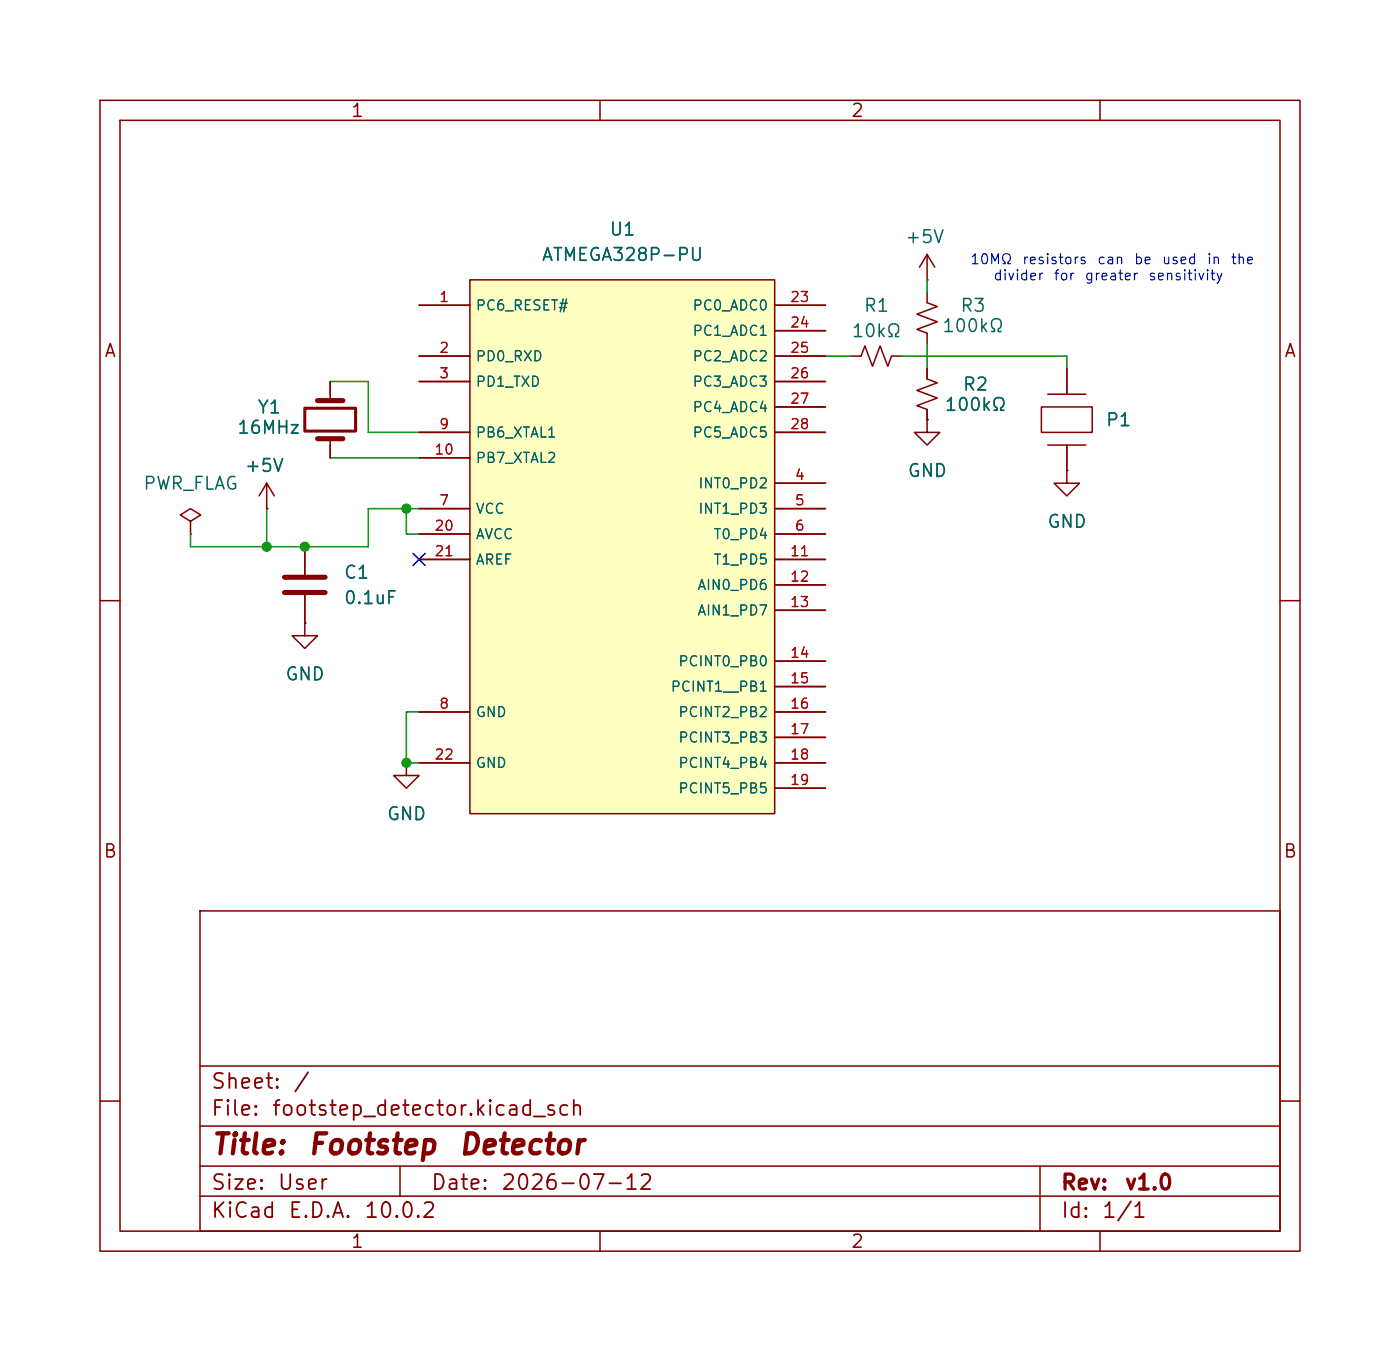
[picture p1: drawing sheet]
<svg xmlns="http://www.w3.org/2000/svg" width="140mm" height="135mm" viewBox="0 0 140 135" stroke-linecap="round" stroke-linejoin="round" font-family="sans-serif">
<g fill="none" stroke="#840000" stroke-width=".15">
<path d="M10 10h120v115h-120zM12 12h116v111h-116zM60 10v2M110 10v2M10 60h2M128 60h2M20 91h108v32h-108zM10 110h2M20 119.5h108M20 116.5h108M20 112.5h108M20 106.5h108"/>
<path d="M40 116.5v3M104 116.5v6.5M128 110h2M60 123v2M110 123v2"/>
</g>
<path d="M47 28h30.5v53.3h-30.5z" fill="#ffffc2"/>
<g fill="none" stroke="#840000" stroke-width=".15">
<path d="M33 38.1v1.9M41.9 30.5h5.1M41.9 35.6h5.1M41.9 38.1h5.1M47 28h30.5v53.3h-30.5zM77.5 30.5h5M77.5 35.6h5M77.5 38.1h5M77.5 33h5M85.1 35.6h1l.4-1 .7 2 .8-2 .8 2 .4-1h1M92.7 29.2v1.1l1 .3-2 .8 2 .8-2 .7 1 .4v1M92.7 36.9v1l1 .4-2 .7 2 .8-2 .7 1 .4v1"/>
<path d="M92.7 28h.1M92.7 25.4v2.6M92.7 25.4l-.8 1.3M92.7 25.4l.8 1.3M104.8 39.4h3.8M106.7 36.9v2.5M19 52.1l1.1-.6-1.1-.7-1 .7 1 .6v1.3M19 53.4h.1M26.7 50.8h.1M26.7 48.3l-.8 1.3M26.7 48.3l.7 1.3M26.7 48.3v2.5"/>
<path d="M30.5 54.6v2.8M30.5 59.5v2.8M33 43.8v1.9M41.9 50.8h5.1M41.9 53.4h5.1M41.9 43.2h5.1M41.9 45.7h5.1M41.9 55.9h5.1M77.5 48.3h5M77.5 50.8h5M77.5 53.4h5M77.5 43.2h5"/>
<path d="M77.5 55.9h5M77.5 58.4h5M77.5 40.7h5M92.7 41.9v1.3h1.3l-1.3 1.3-1.3-1.3h1.3M92.7 41.9h.1M104.1 40.7h5.1v2.5h-5.1zM104.8 44.5h3.8M106.7 47v1.3h1.2l-1.2 1.3-1.3-1.3h1.3M106.7 47h.1M106.7 44.5v2.5M30.5 62.3v1.2h1.2l-1.2 1.3-1.3-1.3h1.3M30.5 62.3h.1"/>
<path d="M40.6 76.2v1.3h1.3l-1.3 1.3-1.2-1.3h1.2M40.6 76.2h.1M41.9 71.1h5.1M41.9 76.2h5.1M77.5 71.1h5M77.5 61h5M77.5 66.1h5M77.5 68.6h5M77.5 73.7h5M77.5 76.2h5M77.5 78.8h5"/>
</g>
<path d="M28.4 57.7h4.1M28.4 59.2h4.1M31.7 43.8h2.6M31.7 40h2.6" fill="none" stroke="#840000" stroke-width=".51"/>
<path d="M30.5 40.8h5.1v2.3h-5.1z" fill="none" stroke="#840000" stroke-width=".3"/>
<path d="M33 38.1h3.8v5.1h5.1M82.5 35.6h2.6M90.2 35.6h16.5v1.3M92.7 28v1.2M92.7 34.3v2.6M26.7 50.8v3.8M33 45.7h8.9M40.6 50.8v2.6h1.3M41.9 50.8h-5.1v3.8h-17.8v-1.2M41.9 71.1h-1.3v5.1h1.3" fill="none" stroke="#009600" stroke-width=".15"/>
<path d="M41.3 55.3l1.2 1.2M42.5 55.3l-1.2 1.2" fill="none" stroke="#000084" stroke-width=".15"/>
<g fill="#009600" stroke="#009600" stroke-width=".1">
<circle cx="26.7" cy="54.6" r=".46"/>
<circle cx="40.6" cy="50.8" r=".46"/>
<circle cx="40.6" cy="76.2" r=".46"/>
<circle cx="30.5" cy="54.6" r=".46"/>
</g>
<g font-size="2" fill="#840000">
<text x="21" y="115.9">Title:</text>
<text x="30.7" y="115.9">Footstep</text>
<text x="45.8" y="115.9">Detector</text>
</g>
<g font-size="1.5" fill="#840000">
<text x="21" y="111.9">File:</text>
<text x="21" y="109.2">Sheet:</text>
<text x="27.1" y="111.9">footstep_detector.kicad_sch</text>
<text x="29.2" y="109.2">/</text>
<text x="21" y="119.3">Size:</text>
<text x="27.7" y="119.3">User</text>
<text x="43" y="119.3">Date:</text>
<text x="50" y="119.3">2026-07-12</text>
<text x="106" y="119.3">Rev:</text>
<text x="112.4" y="119.3">v1.0</text>
<text x="21" y="122.1">KiCad</text>
<text x="28.7" y="122.1">E.D.A.</text>
<text x="36.3" y="122.1">10.0.2</text>
<text x="106" y="122.1">Id:</text>
<text x="110.1" y="122.1">1/1</text>
</g>
<g font-size="1.3" fill="#840000">
<text x="35" y="12">1</text>
<text x="85" y="12">2</text>
<text x="10.3" y="36">A</text>
<text x="128.3" y="36">A</text>
<text x="10.3" y="86">B</text>
<text x="128.3" y="86">B</text>
<text x="35" y="125">1</text>
<text x="85" y="125">2</text>
</g>
<g font-size="1.3" fill="#006464">
<text x="60.9" y="23.9">U1</text>
<text x="54.1" y="26.4">ATMEGA328P-PU</text>
<text x="90.4" y="24.6">+5V</text>
<text x="85.1" y="34">10kΩ</text>
<text x="86.3" y="31.5">R1</text>
<text x="94.1" y="33.5">100kΩ</text>
<text x="95.9" y="31.5">R3</text>
<text x="25.7" y="41.6">Y1</text>
<text x="94.4" y="41.4">100kΩ</text>
<text x="96.2" y="39.3">R2</text>
<text x="23.6" y="43.7">16MHz</text>
<text x="24.4" y="47.5">+5V</text>
<text x="90.7" y="48">GND</text>
<text x="110.5" y="42.9">P1</text>
<text x="14.2" y="49.3">PWR_FLAG</text>
<text x="104.6" y="53.1">GND</text>
<text x="34.3" y="58.1">C1</text>
<text x="34.3" y="60.7">0.1uF</text>
<text x="28.4" y="68.3">GND</text>
<text x="38.6" y="82.3">GND</text>
</g>
<g font-size="1" fill="#0000c2">
<text x="96.9" y="26.7">10MΩ</text>
<text x="99.3" y="28.3">divider</text>
<text x="102.1" y="26.7">resistors</text>
<text x="105.3" y="28.3">for</text>
<text x="108.4" y="28.3">greater</text>
<text x="109.6" y="26.7">can</text>
<text x="113.3" y="26.7">be</text>
<text x="114.8" y="28.3">sensitivity</text>
<text x="116.1" y="26.7">used</text>
<text x="120.6" y="26.7">in</text>
<text x="123" y="26.7">the</text>
</g>
<g font-size="1" fill="#a90000">
<text x="43.8" y="30.4">1</text>
<text x="43.8" y="35.5">2</text>
<text x="78.9" y="30.4">23</text>
<text x="78.9" y="33">24</text>
<text x="78.9" y="35.5">25</text>
<text x="43.8" y="38.1">3</text>
<text x="78.9" y="38.1">26</text>
<text x="78.9" y="40.6">27</text>
<text x="43.4" y="45.7">10</text>
<text x="43.8" y="43.1">9</text>
<text x="78.9" y="43.1">28</text>
<text x="43.4" y="53.3">20</text>
<text x="43.8" y="50.8">7</text>
<text x="79.4" y="48.2">4</text>
<text x="79.4" y="50.8">5</text>
<text x="79.4" y="53.3">6</text>
<text x="43.4" y="55.8">21</text>
<text x="78.9" y="55.8">11</text>
<text x="78.9" y="58.4">12</text>
<text x="78.9" y="60.9">13</text>
<text x="78.9" y="66">14</text>
<text x="43.8" y="71.1">8</text>
<text x="78.9" y="68.5">15</text>
<text x="78.9" y="71.1">16</text>
<text x="43.4" y="76.2">22</text>
<text x="78.9" y="73.6">17</text>
<text x="78.9" y="76.2">18</text>
<text x="78.9" y="78.7">19</text>
</g>
<g font-size="1" fill="#006464">
<text x="47.5" y="31.3">PC6_RESET#</text>
<text x="69.2" y="31.3">PC0_ADC0</text>
<text x="69.2" y="33.8">PC1_ADC1</text>
<text x="47.5" y="36.3">PD0_RXD</text>
<text x="47.5" y="38.9">PD1_TXD</text>
<text x="69.2" y="36.3">PC2_ADC2</text>
<text x="69.2" y="38.9">PC3_ADC3</text>
<text x="69.2" y="41.4">PC4_ADC4</text>
<text x="47.5" y="44">PB6_XTAL1</text>
<text x="47.5" y="46.5">PB7_XTAL2</text>
<text x="69.2" y="44">PC5_ADC5</text>
<text x="47.5" y="51.6">VCC</text>
<text x="69.8" y="49">INT0_PD2</text>
<text x="69.8" y="51.6">INT1_PD3</text>
<text x="47.5" y="54.1">AVCC</text>
<text x="47.5" y="56.7">AREF</text>
<text x="69.7" y="59.2">AIN0_PD6</text>
<text x="71.3" y="54.1">T0_PD4</text>
<text x="71.3" y="56.7">T1_PD5</text>
<text x="69.7" y="61.7">AIN1_PD7</text>
<text x="47.5" y="71.9">GND</text>
<text x="67" y="69.4">PCINT1__PB1</text>
<text x="67.8" y="66.8">PCINT0_PB0</text>
<text x="67.8" y="71.9">PCINT2_PB2</text>
<text x="47.5" y="77">GND</text>
<text x="67.8" y="74.4">PCINT3_PB3</text>
<text x="67.8" y="77">PCINT4_PB4</text>
<text x="67.8" y="79.5">PCINT5_PB5</text>
</g>
</svg>
